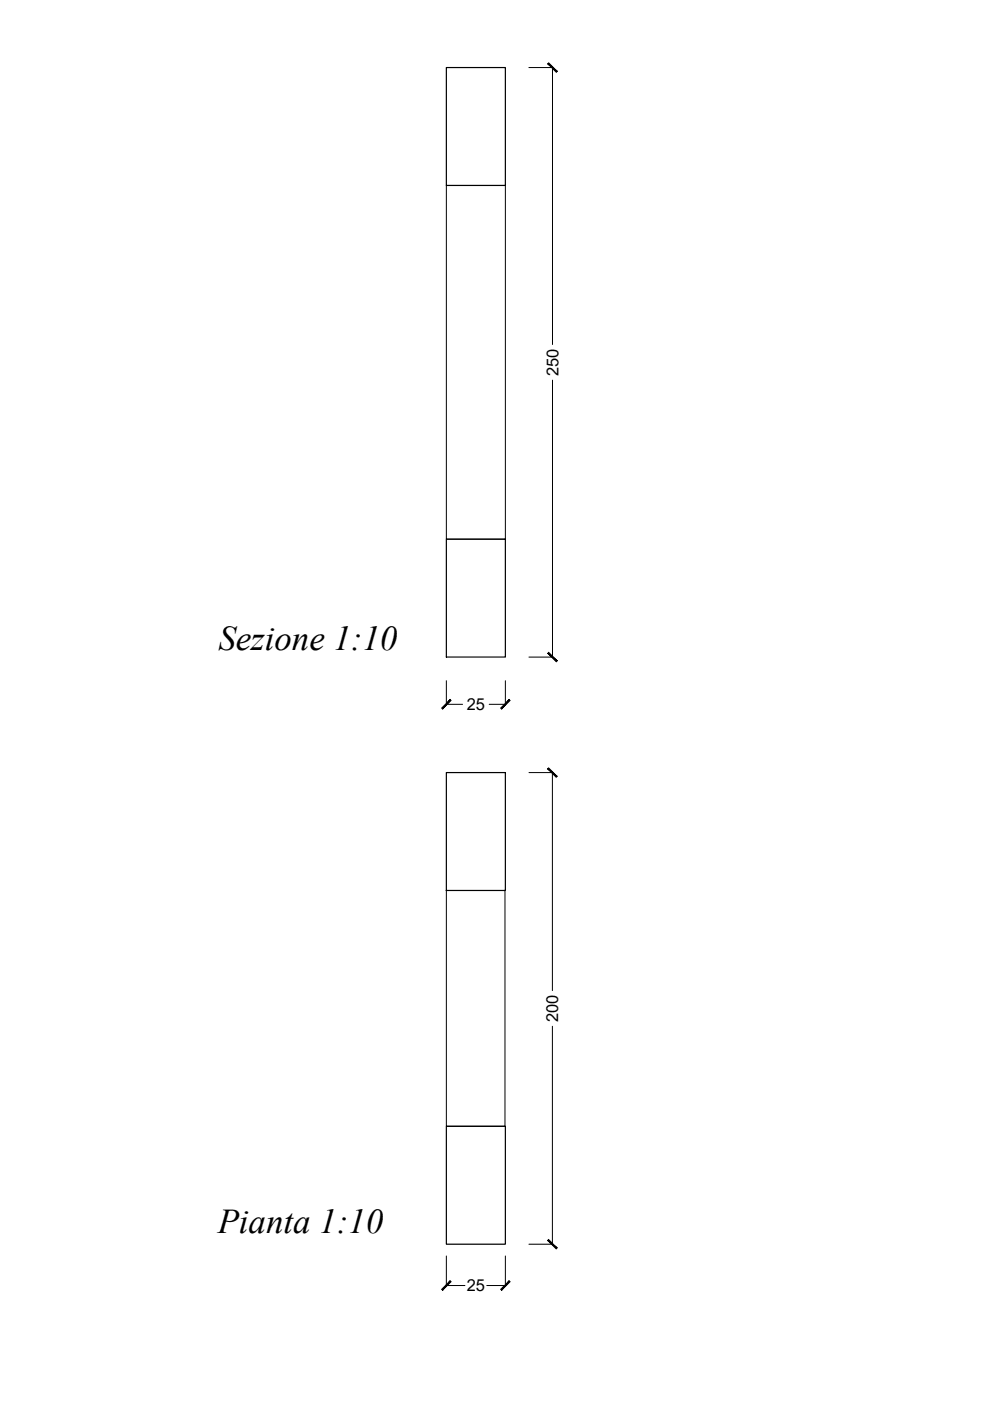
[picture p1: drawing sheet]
<svg xmlns="http://www.w3.org/2000/svg" width="420mm" height="594mm" viewBox="0 0 420 594" stroke-linecap="round" stroke-linejoin="round" font-family="sans-serif">
<!-- layer: quote -->
<path d="M224.3 28.6h9.9v117.5M234.2 161.2v117.4h-9.9M189.2 288.7v9.9h6.9M214.3 288.7v9.9h-6.9M224.3 327.6h9.9v92.5M234.2 435.2v92.4h-9.9M189.2 532.6v12.5h7.9M214.3 532.6v12.5h-7.9" fill="none" stroke="#000" stroke-width=".42"/>
<!-- layer: 0 -->
<g fill="#000" stroke="#000" stroke-width=".42">
<path d="M232.3 27l3.6 3.6 .3-.3zM232.3 27l.3-.3 3.6 3.6z"/>
<path d="M232.6 276.6l-.3 .4 3.9 3.2zM232.3 277l3.9 3.2-.3 .4z"/>
<path d="M190.9 296.7l-3.3 3.9 3.6-3.6zM190.9 296.7l-3.3 3.9-.3-.3z"/>
<path d="M212.3 300.3l.4 .3 3.2-3.9zM215.9 296.7l.4 .3-3.6 3.6z"/>
<path d="M232.2 326l3.6 3.6 .4-.4zM232.2 326l.4-.4 3.6 3.6z"/>
<path d="M232.6 525.6l-.4 .4 4 3.2zM232.2 526l4 3.2-.4 .4z"/>
<path d="M190.9 543.1l-3.3 4 3.6-3.6zM187.3 546.7l3.6-3.6-3.3 4z"/>
<path d="M212.3 546.7l.4 .4 3.2-4zM215.9 543.1l.4 .4-3.6 3.6z"/>
</g>
<!-- layer: linee proiettate -->
<path d="M189.2 78.6h25.1v150h-25.1zM189.1 377.6h25v100h-24.9v-100" fill="none" stroke="#000" stroke-width=".42"/>
<!-- layer: muro -->
<path d="M189.2 28.6h25.1v50h-25.1zM189.2 228.6h25.1v50h-25.1zM189.2 327.6h25.1v50h-25.1zM189.2 477.6h25.1v50h-25.1z" fill="none" stroke="#000" stroke-width=".51"/>
<g font-size="14.8">
<text x="92.6" y="275.5">Sezione 1:10</text>
<text x="92.3" y="522.9">Pianta 1:10</text>
</g>
<g font-size="7">
<text x="236.7" y="159.4" transform="rotate(-90 236.7 159.4)">250</text>
<text x="197.9" y="301.1">25</text>
<text x="236.7" y="433.4" transform="rotate(-90 236.7 433.4)">200</text>
<text x="197.9" y="547.6">25</text>
</g>
</svg>
